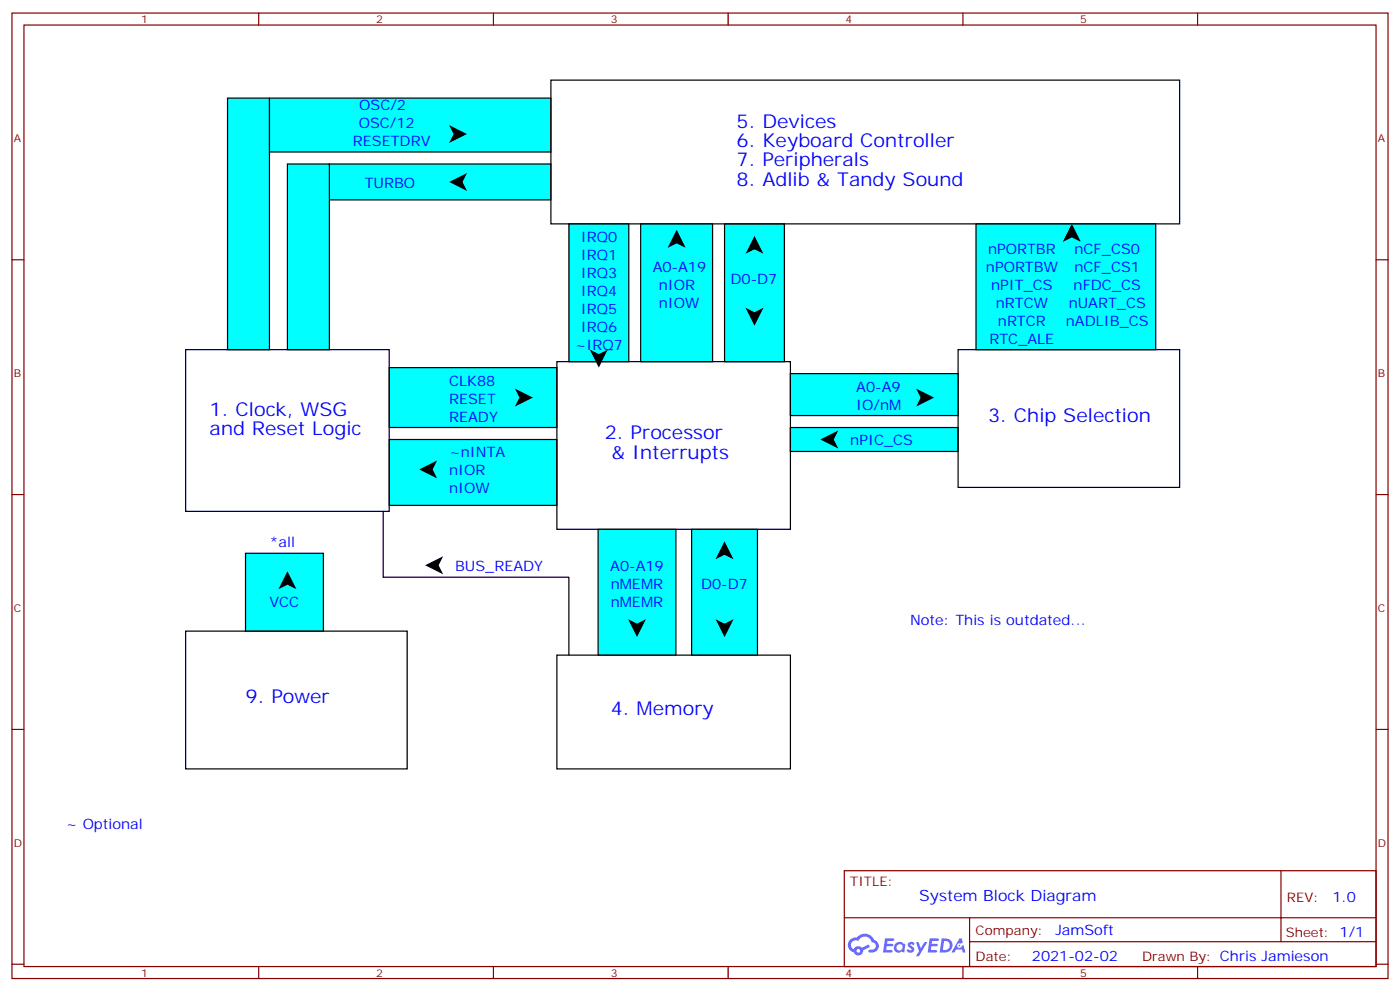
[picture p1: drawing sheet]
<svg xmlns="http://www.w3.org/2000/svg" width="412mm" height="292mm" viewBox="0 0 412 292" stroke-linecap="round" stroke-linejoin="round" font-family="sans-serif">
<g fill="#0ff" stroke="#000" stroke-width=".35">
<path d="M97 48.3h65.3v10.6h-65.3z"/>
<path d="M84.7 48.3h12.3v54.7h-12.3z"/>
<path d="M67 28.9h12.4v74.1h-12.4z"/>
<path d="M79.4 28.9h82.9v15.9h-82.9z"/>
<path d="M213.4 65.9h17.7v40.6h-17.7z"/>
<path d="M114.7 129.4h49.3v19.4h-49.3z"/>
<path d="M232.8 125.9h49.4v7.1h-49.4z"/>
<path d="M114.7 108.3h49.3v17.6h-49.3z"/>
</g>
<g fill="none" stroke="#870000" stroke-width=".35">
<path d="M3.5 3.8h405.4v284.4h-405.4zM7.1 7.4h398.2v277.3h-398.2zM76.2 3.8v3.6M145.3 3.8v3.6M214.5 3.8v3.6M283.6 3.8v3.6M352.8 3.8v3.6M3.5 76.5h3.6M405.3 76.5h3.6M3.5 145.7h3.6M405.3 145.7h3.6M3.5 214.8h3.6"/>
<path d="M405.3 214.8h3.6M248.7 256.4h156.6v28.3h-156.6zM377.3 256.5v20.8M248.7 270.3h156.5M285.6 277.3h119.6M285.6 270.3v14.1M3.5 284h3.6M76.2 284.7v3.5M145.3 284.7v3.5M214.5 284.7v3.5M283.6 284.7v3.5M352.8 284.7v3.5"/>
<path d="M405.3 284h3.6"/>
</g>
<g fill="#5487ff">
<path d="M267.7 277.6a1.22 1.22 0 0 1 1.7 .3l-.4 .6a.47 .47 0 0 0-.3-.5 .47 .47 0 0 0-.5 .2l.1 .3a1.14 1.14 0 0 1 .8 1.7 1.14 1.14 0 0 1-1.9 0l-.2-.2 .5-.5 .7 .4a.29 .29 0 0 0 .3-.3 .29 .29 0 0 0-.2-.3 1.04 1.04 0 0 1-.6-1.7z"/>
<path d="M260.7 276.4h2.4l.3 .1-.2 .5-1.8 .1-.1 .9h1.5l.3 .3-.3 .4h-1.6l-.2 1.1h1.7l.2 .4-.2 .3h-2.6z"/>
<path d="M273.8 276.4h2.4l.3 .1-.1 .5-1.8 .1-.2 .9h1.6l.3 .3-.4 .4h-1.6l-.1 1.1h1.7l.2 .4-.2 .3h-2.6z"/>
<path d="M282.6 276.4h.7l.3 1.2-.6 .3a.69 .69 0 0 0-1 .3 .69 .69 0 0 0 .4 1 .69 .69 0 0 0 .9-.6l.5-.3 .6 2.2h-.8l-.2-.9h-1.8l-.5 .9h-.8z"/>
<path d="M269.8 277.4h.8l.6 1.9 1.1-1.9h.9l-2.6 4.2h-.8l.9-1.5z"/>
<path d="M277.4 276.4l-.6 4.1h1.3a2.11 2.11 0 0 0 2.5-2.1 2.11 2.11 0 0 0-2.5-2zM278.1 277.1a1.39 1.39 0 0 1 1.7 1.4 1.39 1.39 0 0 1-1.8 1.3h-.3z"/>
<path d="M263.7 278a1.54 1.54 0 0 0-.1 2.1 1.54 1.54 0 0 0 2.2 .2l.6 .2 .3-2.3-.2-.2-.4-.1a1.49 1.49 0 0 0-2.4 .1zM264 279a.94 .94 0 0 1 1.8 0 .94 .94 0 0 1-1.8 0z"/>
<path d="M250.4 276.7a2.18 2.18 0 0 0 1.1 3.8 1.44 1.44 0 0 0 1.6 .9 1.44 1.44 0 0 0 1.2-1.5l2-1-.5-.7-1.9 .9a1.47 1.47 0 0 0-2.4 .5 1.39 1.39 0 0 1-.7-2 1.39 1.39 0 0 1 2-.5 2.12 2.12 0 0 1 2.2-1.3 2.12 2.12 0 0 1 1.9 1.7 1.14 1.14 0 0 1 1.1 1.4 1.14 1.14 0 0 1-1.7 .8 .43 .43 0 0 0-.5 .3 .43 .43 0 0 0 .4 .5 1.98 1.98 0 0 0 2.5-1.2 1.98 1.98 0 0 0-1.2-2.5 3.1 3.1 0 0 0-5.3-.7l-.9 .1zM252.3 280a.55 .55 0 0 1 1.1 0 .55 .55 0 0 1-1.1 0z"/>
<circle cx="282.6" cy="278.5" r=".26"/>
</g>
<path d="M54.7 103h60v47.6h-60zM164 106.5h68.8v49.4h-68.8zM282.2 103h65.3v40.5h-65.3z" fill="none" stroke="#000" stroke-width=".35"/>
<path d="M232.8 110h49.4v12.4h-49.4z" fill="#0ff" stroke="#000" stroke-width=".35"/>
<path d="M151.7 114.4l5.3 2.7-5.3 2.6 1.3-2.6zM269.9 114.4l5.3 2.7-5.3 2.6 1.3-2.6zM123.5 138.3l5.3-2.7-1.4 2.7 1.4 2.6zM241.7 129.4l5.2-2.6-1.3 2.6 1.3 2.7z" fill="#000"/>
<path d="M164 192.9h68.8v33.5h-68.8z" fill="none" stroke="#000" stroke-width=".35"/>
<path d="M176.2 155.9h22.9v37h-22.9z" fill="#0ff" stroke="#000" stroke-width=".35"/>
<path d="M185 182.4l2.6 1.3 2.7-1.3-2.7 5.2z" fill="#000"/>
<path d="M203.7 155.9h19.4v37h-19.4z" fill="#0ff" stroke="#000" stroke-width=".35"/>
<path d="M222.2 69.5l2.7 5.3-2.7-1.4-2.6 1.4zM219.6 90.6l2.6 1.4 2.7-1.4-2.7 5.3zM213.4 159.4l2.7 5.3-2.7-1.3-2.6 1.3zM210.8 182.4l2.6 1.3 2.7-1.3-2.7 5.2z" fill="#000"/>
<path d="M162.3 23.6h185.2v42.3h-185.2z" fill="none" stroke="#000" stroke-width=".35"/>
<path d="M188.7 65.9h21.2v40.6h-21.2z" fill="#0ff" stroke="#000" stroke-width=".35"/>
<path d="M199.3 67.7l2.7 5.3-2.7-1.3-2.6 1.3z" fill="#000"/>
<path d="M167.6 65.9h17.6v40.6h-17.6z" fill="#0ff" stroke="#000" stroke-width=".35"/>
<path d="M132.3 36.8l5.3 2.7-5.3 2.6 1.3-2.6zM132.3 53.6l5.3-2.7-1.3 2.7 1.3 2.6zM173.7 103l2.7 1.3 2.6-1.3-2.6 5.3z" fill="#000"/>
<path d="M287.5 65.9h52.9v37.1h-52.9z" fill="#0ff" stroke="#000" stroke-width=".35"/>
<path d="M315.7 65.9l2.7 5.3-2.7-1.3-2.6 1.3z" fill="#000"/>
<path d="M54.7 185.9h65.2v40.5h-65.2z" fill="none" stroke="#000" stroke-width=".35"/>
<path d="M72.3 162.9h22.9v23h-22.9z" fill="#0ff" stroke="#000" stroke-width=".35"/>
<path d="M84.7 168.2l2.6 5.3-2.6-1.3-2.7 1.3zM125.2 166.5l5.3-2.7-1.3 2.7 1.3 2.6z" fill="#000"/>
<path d="M112.9 150.6v19.4h54.7v22.9" fill="none" stroke="#000" stroke-width=".35"/>
<g font-size="5.6" fill="#00f">
<text x="217" y="37.7">5. Devices</text>
<text x="217" y="43.4">6. Keyboard Controller</text>
<text x="217" y="49">7. Peripherals</text>
<text x="217" y="54.6">8. Adlib &amp; Tandy Sound</text>
<text x="61.7" y="122.4">1. Clock, WSG</text>
<text x="291" y="124.1">3. Chip Selection</text>
<text x="61.7" y="128">and Reset Logic</text>
<text x="178.2" y="129.4">2. Processor</text>
<text x="180.1" y="135.1">&amp; Interrupts</text>
<text x="72.3" y="207">9. Power</text>
<text x="179.9" y="210.6">4. Memory</text>
</g>
<text font-size="4.6" fill="#00f" x="270.8" y="265.5">System Block Diagram</text>
<g font-size="4.2" fill="#00f">
<text x="105.8" y="32.4">OSC/2</text>
<text x="105.7" y="37.6">OSC/12</text>
<text x="103.9" y="42.9">RESETDRV</text>
<text x="107.5" y="55.3">TURBO</text>
<text x="171.1" y="71.2">IRQ0</text>
<text x="171.1" y="76.5">IRQ1</text>
<text x="291" y="74.8">nPORTBR</text>
<text x="316.5" y="74.8">nCF_CS0</text>
<text x="171.1" y="81.8">IRQ3</text>
<text x="192.3" y="80">A0-A19</text>
<text x="215.2" y="83.6">D0-D7</text>
<text x="290.4" y="80">nPORTBW</text>
<text x="316.5" y="80">nCF_CS1</text>
<text x="171.1" y="87.1">IRQ4</text>
<text x="194" y="85.3">nIOR</text>
<text x="291.9" y="85.3">nPIT_CS</text>
<text x="316.2" y="85.3">nFDC_CS</text>
<text x="171.1" y="92.4">IRQ5</text>
<text x="194" y="90.6">nIOW</text>
<text x="293.3" y="90.6">nRTCW</text>
<text x="294" y="95.9">nRTCR</text>
<text x="314" y="95.9">nADLIB_CS</text>
<text x="314.8" y="90.6">nUART_CS</text>
<text x="171.1" y="97.7">IRQ6</text>
<text x="291.5" y="101.2">RTC_ALE</text>
<text x="169.3" y="103">~IRQ7</text>
<text x="132.3" y="113.6">CLK88</text>
<text x="132.3" y="118.9">RESET</text>
<text x="252.2" y="115.3">A0-A9</text>
<text x="132.3" y="124.1">READY</text>
<text x="252.2" y="120.6">IO/nM</text>
<text x="250.5" y="131.2">nPIC_CS</text>
<text x="132.3" y="134.7">~nINTA</text>
<text x="132.3" y="140">nIOR</text>
<text x="132.3" y="145.3">nIOW</text>
<text x="79.4" y="161.2">*all</text>
<text x="134.1" y="168.2">BUS_READY</text>
<text x="179.8" y="168.2">A0-A19</text>
<text x="179.9" y="173.5">nMEMR</text>
<text x="206.5" y="173.5">D0-D7</text>
<text x="79.4" y="178.8">VCC</text>
<text x="179.9" y="178.8">nMEMR</text>
<text x="268.1" y="184.1">Note: This is outdated...</text>
<text x="19.4" y="244.1">~ Optional</text>
<text x="392.5" y="265.7">1.0</text>
<text x="310.9" y="275.3">JamSoft</text>
<text x="304" y="283.1">2021-02-02</text>
</g>
<g font-size="3.9" fill="#800">
<text x="250.5" y="261">TITLE:</text>
<text x="379.1" y="265.7">REV:</text>
<text x="287.4" y="275.2">Company:</text>
<text x="378.7" y="275.8">Sheet: 1/1</text>
<text x="287.4" y="282.9">Date:</text>
<text x="336.4" y="283">Drawn By: Chris Jamieson</text>
</g>
<g font-size="3.2" fill="#800">
<text x="41.6" y="6.8">1</text>
<text x="110.8" y="6.8">2</text>
<text x="179.9" y="6.8">3</text>
<text x="249.1" y="6.8">4</text>
<text x="318.2" y="6.8">5</text>
<text x="4.1" y="41.9">A</text>
<text x="405.9" y="41.9">A</text>
<text x="4.1" y="111.1">B</text>
<text x="405.9" y="111.1">B</text>
<text x="4.1" y="180.2">C</text>
<text x="405.9" y="180.2">C</text>
<text x="4.1" y="249.4">D</text>
<text x="405.9" y="249.4">D</text>
<text x="41.6" y="287.7">1</text>
<text x="110.8" y="287.7">2</text>
<text x="179.9" y="287.7">3</text>
<text x="249.1" y="287.7">4</text>
<text x="318.2" y="287.7">5</text>
</g>
</svg>
